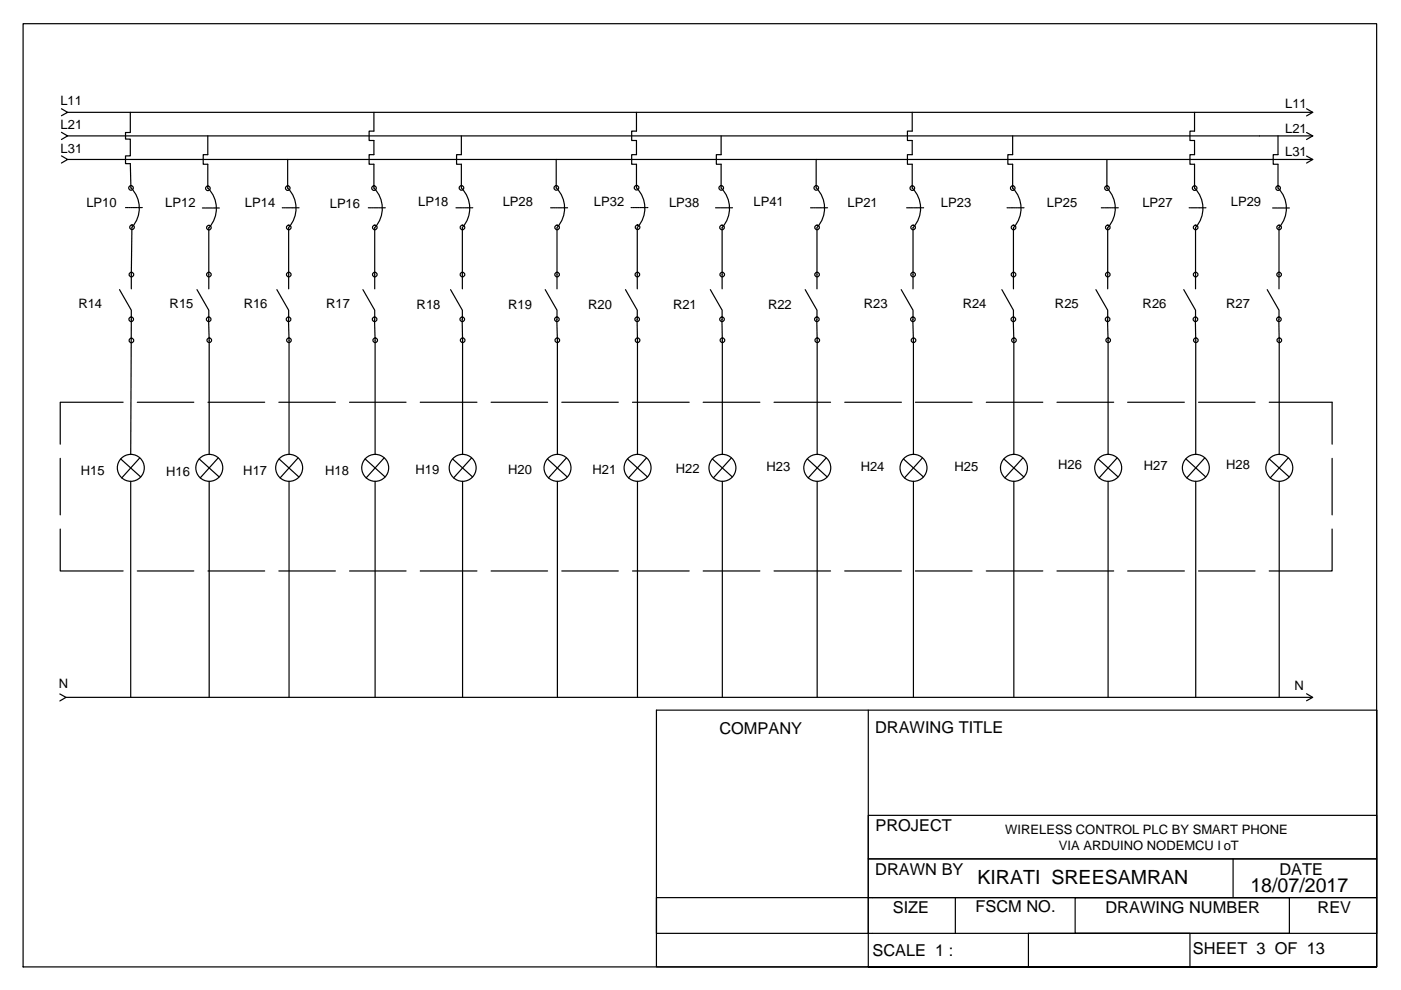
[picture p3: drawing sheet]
<svg xmlns="http://www.w3.org/2000/svg" width="297mm" height="210mm" viewBox="0 0 297 210" stroke-linecap="round" stroke-linejoin="round" font-family="sans-serif">
<!-- layer: Dash -->
<g fill="none" stroke="#000" stroke-width=".25">
<path d="M4.9 5h287v200h-287zM14.3 28.8h264M14.3 23.8h264M14.3 33.8h264M27.6 23.8v4.3h-1v1.4h1v3.5h-1v1.7h1l.2 5.2a6 6 0 0 1 .2 8.3l-.2 13M44.1 28.8v4h-1v2h1v5.1M44.1 39.9a6.1 6.1 0 0 1 .2 8.4M61 33.8v6.1M61 39.9a6.1 6.1 0 0 1 .2 8.3v13M79.3 23.8v4h-1v2h1v3h-1v2h1v5.1M79.3 39.9a6.1 6.1 0 0 1 .2 8.3M97.8 28.8v4h-1v2h1v5.1"/>
<path d="M97.8 39.9a6.1 6.1 0 0 1 .2 8.3v13M117.9 33.8v6a6.1 6.1 0 0 1 .2 8.4M134.9 23.8v4h-1v2h1v3h-1v2h1v5M135 39.8a6.1 6.1 0 0 1 .2 8.4M152.9 28.8v4h-1v2h1v5.1a6.1 6.1 0 0 1 .2 8.3v13M173 33.8l.1 6a6.1 6.1 0 0 1 .2 8.4M193.4 23.8v4h-1v2h1v3h-1v2h1v5.1M193.4 39.9a6.1 6.1 0 0 1 .2 8.3M214.7 28.8v4h-1v2h1v5.1M214.7 39.9a6.1 6.1 0 0 1 .2 8.3M234.7 33.8v6.1M234.7 39.9a6.1 6.1 0 0 1 .2 8.3"/>
<path d="M253.3 23.8v4h-1v2h1v3h-1v2h1v5.1M253.3 39.9a6.1 6.1 0 0 1 .2 8.3v13M271 28.8v4h-1.1v2h1.1v5.1M271 39.9a6.1 6.1 0 0 1 .2 8.3v13M26.6 44h.2M27 44h.2M27.3 44h.3M27.7 44h.3M28.1 44h.2M28.5 44h.2M28.8 44h.3M29.2 44h.2"/>
<path d="M29.6 44h.2M30 44h.2M42.9 44.1h.2M43.3 44.1h.2M43.6 44.1h.3M44 44.1h.3M44.3 48.2v13M44.4 44.1h.2M44.8 44.1h.2M45.2 44.1h.2M45.5 44.1h.2M45.9 44.1h.2"/>
<path d="M46.3 44.1h.2M59.8 44.1h.3M60.2 44.1h.2M60.6 44.1h.2M60.9 44.1h.3M61.3 44.1h.3M61.7 44.1h.3M62 44.1h.3M62.4 44.1h.3M62.8 44.1h.3M63.2 44.1h.2M78.1 44.1h.2"/>
<path d="M78.5 44.1h.2M78.9 44.1h.2M79.2 44.1h.2M79.4 48.2v13M79.6 44.1h.2M80 44.1h.2M80.3 44.1h.3M80.7 44.1h.3M81.1 44.1h.3M81.5 44.1h.2M96.7 44.1h.2M97 44.1h.3"/>
<path d="M97.4 44.1h.2M97.8 44.1h.2M98.2 44.1h.2M98.5 44.1h.2M98.9 44.1h.2M99.3 44.1h.2M99.6 44.1h.3M100 44.1h.2M116.7 44.1h.3M117.1 44.1h.2M117.5 44.1h.2M117.8 44.1h.3"/>
<path d="M118.1 48.2v13M118.2 44.1h.3M118.6 44.1h.3M119 44.1h.2M119.4 44.1h.2M119.7 44.1h.3M120.1 44.1h.2M133.8 44h.2M134.1 44h.3M134.5 44h.3M134.9 44h.3M135.1 48.2v13"/>
<path d="M135.3 44h.2M135.6 44h.3M136 44h.3M136.4 44h.2M136.8 44h.2M137.1 44h.3M151.7 44.1h.3M152.1 44.1h.2M152.5 44.1h.2M152.8 44.1h.3M153.2 44.1h.2M153.6 44.1h.2"/>
<path d="M154 44.1h.2M154.3 44.1h.3M154.7 44.1h.3M155.1 44.1h.2M171.9 44.1h.2M172.2 44.1h.3M172.6 44.1h.2M173 44.1h.2M173.2 48.2v13M173.3 44.1h.3M173.7 44.1h.3M174.1 44.1h.3"/>
<path d="M174.5 44.1h.2M174.9 44.1h.2M175.2 44.1h.3M192.2 44.1h.3M192.6 44.1h.3M193 44.1h.2M193.3 44.1h.3M193.6 48.2v13M193.7 44.1h.3M194.1 44.1h.2M194.5 44.1h.2M194.8 44.1h.3"/>
<path d="M195.2 44.1h.3M195.6 44.1h.2M213.5 44.1h.3M213.9 44.1h.3M214.3 44.1h.2M214.6 44.1h.3M214.9 48.2v13M215 44.1h.3M215.4 44.1h.2M215.8 44.1h.2M216.1 44.1h.3M216.5 44.1h.3"/>
<path d="M216.9 44.1h.2M233.5 44.1h.3M233.9 44.1h.2M234.3 44.1h.2M234.6 44.1h.3M234.9 48.2v13M235 44.1h.2M235.4 44.1h.2M235.7 44.1h.3M236.1 44.1h.3M236.5 44.1h.3M236.9 44.1h.2"/>
<path d="M252.1 44.1h.2M252.5 44.1h.2M252.8 44.1h.3M253.2 44.1h.3M253.6 44.1h.3M254 44.1h.2M254.3 44.1h.3M254.7 44.1h.3M255.1 44.1h.2M255.5 44.1h.2M269.8 44.1h.2M270.2 44.1h.2"/>
<path d="M270.5 44.1h.3M270.9 44.1h.2M271.3 44.1h.2M271.6 44.1h.3M272 44.1h.3M272.4 44.1h.3M272.8 44.1h.2M273.2 44.1h.2M25.3 61.4l2.5 4.4-.1 30.6M41.8 61.4l2.5 4.4v2M44.2 67.7l.2 4.5v24.2M58.7 61.4l2.5 4.4v2"/>
<path d="M61.2 67.7l.1 4.5v24.2M76.9 61.4l2.5 4.4v2M79.4 67.7l.1 4.5v24.2M95.5 61.4l2.5 4.4 .1 30.6M115.6 61.4l2.5 4.4v2M118.1 67.7l.1 4.5v24.2M132.6 61.4l2.5 4.4v2M135.1 67.7l.1 28.7M150.6 61.4l2.5 4.4v2M153.1 67.7v28.7M170.7 61.4l2.5 4.4v2M173.2 67.7l.1 28.7"/>
<path d="M191.1 61.4l2.5 4.4v2M193.5 67.7l.2 4.5v24.2M212.4 61.4l2.5 4.4v2M214.8 67.7l.2 4.5v24.2M232.4 61.4l2.5 4.4v2M234.8 67.7l.1 4.5v24.2M251 61.4l2.5 4.4v2M253.4 67.7l.1 28.7M268.7 61.4l2.5 4.4v2M271.1 67.7l.1 28.7M25.6 97.3l4.2 3.8M29.6 97.1l-3.8 4.2"/>
<path d="M42.2 97.3l4.3 3.8M46.3 97.1l-3.9 4.2M59.2 97.3l4.2 3.8M63.2 97.1l-3.8 4.2M77.4 97.3l4.2 3.8M81.4 97.1l-3.8 4.2M96 97.3l4.2 3.8M100 97.1l-3.8 4.2M116.1 97.3l4.2 3.8M120.1 97.1l-3.8 4.2M133 97.3l4.3 3.8M137.1 97.1l-3.8 4.2"/>
<path d="M151 97.3l4.3 3.8M155.1 97.1l-3.9 4.2M171.2 97.3l4.2 3.8M175.2 97.1l-3.8 4.2M191.5 97.3l4.3 3.8M195.6 97.1l-3.8 4.2M212.8 97.3l4.3 3.8M216.9 97.1l-3.9 4.2M232.8 97.3l4.3 3.8M236.8 97.1l-3.8 4.2M251.4 97.3l4.2 3.8M255.4 97.1l-3.8 4.2"/>
<path d="M269.1 97.3l4.2 3.8M273.1 97.1l-3.8 4.2M27.7 102.1v45.8M44.4 102.1v45.8M61.3 102.1v45.8M79.5 102.1v45.8M98.1 102.1v45.8M118.2 102.1v45.8M135.2 102.1v45.8M153.1 102.1v45.8M173.3 102.1v45.8M193.7 102.1v45.8"/>
<path d="M215 102.1v45.8M234.9 102.1v45.8M253.5 102.1v45.8M271.2 102.1v45.8M14 147.9h263.9"/>
<circle cx="27.8" cy="39.8" r=".49"/>
<circle cx="44.1" cy="39.9" r=".49"/>
<circle cx="61" cy="39.9" r=".49"/>
<circle cx="79.3" cy="39.9" r=".49"/>
<circle cx="97.8" cy="39.8" r=".49"/>
<circle cx="117.9" cy="39.8" r=".49"/>
<circle cx="135" cy="39.8" r=".49"/>
<circle cx="152.9" cy="39.8" r=".49"/>
<circle cx="173.1" cy="39.8" r=".49"/>
<circle cx="193.4" cy="39.9" r=".49"/>
<circle cx="214.7" cy="39.9" r=".49"/>
<circle cx="234.7" cy="39.9" r=".49"/>
<circle cx="253.3" cy="39.9" r=".49"/>
<circle cx="271" cy="39.9" r=".49"/>
<circle cx="27.9" cy="58.2" r=".49"/>
<circle cx="28" cy="48.2" r=".49"/>
<circle cx="44.3" cy="58.2" r=".49"/>
<circle cx="44.3" cy="48.3" r=".49"/>
<circle cx="61.2" cy="48.2" r=".49"/>
<circle cx="61.2" cy="58.2" r=".49"/>
<circle cx="79.5" cy="58.2" r=".49"/>
<circle cx="79.5" cy="48.2" r=".49"/>
<circle cx="98.1" cy="48.2" r=".49"/>
<circle cx="98.1" cy="58.2" r=".49"/>
<circle cx="118.1" cy="58.2" r=".49"/>
<circle cx="118.1" cy="48.2" r=".49"/>
<circle cx="135.1" cy="58.2" r=".49"/>
<circle cx="135.2" cy="48.2" r=".49"/>
<circle cx="153.1" cy="48.2" r=".49"/>
<circle cx="153.1" cy="58.2" r=".49"/>
<circle cx="173.2" cy="58.2" r=".49"/>
<circle cx="173.2" cy="48.2" r=".49"/>
<circle cx="193.6" cy="58.2" r=".49"/>
<circle cx="193.6" cy="48.2" r=".49"/>
<circle cx="214.9" cy="58.2" r=".49"/>
<circle cx="214.9" cy="48.2" r=".49"/>
<circle cx="234.9" cy="58.2" r=".49"/>
<circle cx="234.9" cy="48.2" r=".49"/>
<circle cx="253.5" cy="58.2" r=".49"/>
<circle cx="253.5" cy="48.2" r=".49"/>
<circle cx="271.2" cy="48.2" r=".49"/>
<circle cx="271.2" cy="58.2" r=".49"/>
<circle cx="27.8" cy="67.7" r=".49"/>
<circle cx="27.9" cy="72.2" r=".49"/>
<circle cx="44.2" cy="67.7" r=".49"/>
<circle cx="44.4" cy="72.1" r=".49"/>
<circle cx="61.2" cy="67.7" r=".49"/>
<circle cx="61.3" cy="72.1" r=".49"/>
<circle cx="79.4" cy="67.7" r=".49"/>
<circle cx="79.6" cy="72.1" r=".49"/>
<circle cx="98" cy="67.7" r=".49"/>
<circle cx="98.1" cy="72.1" r=".49"/>
<circle cx="118.1" cy="67.7" r=".49"/>
<circle cx="118.2" cy="72.1" r=".49"/>
<circle cx="135.1" cy="67.7" r=".49"/>
<circle cx="135.2" cy="72.1" r=".49"/>
<circle cx="153.1" cy="67.7" r=".49"/>
<circle cx="153.2" cy="72.1" r=".49"/>
<circle cx="173.2" cy="67.7" r=".49"/>
<circle cx="173.3" cy="72.1" r=".49"/>
<circle cx="193.6" cy="67.7" r=".49"/>
<circle cx="193.7" cy="72.1" r=".49"/>
<circle cx="214.8" cy="67.7" r=".49"/>
<circle cx="215" cy="72.1" r=".49"/>
<circle cx="234.8" cy="67.7" r=".49"/>
<circle cx="235" cy="72.1" r=".49"/>
<circle cx="253.5" cy="67.7" r=".49"/>
<circle cx="253.5" cy="72.1" r=".49"/>
<circle cx="271.2" cy="67.7" r=".49"/>
<circle cx="271.2" cy="72.1" r=".49"/>
<circle cx="27.7" cy="99.2" r="2.86"/>
<circle cx="44.4" cy="99.2" r="2.86"/>
<circle cx="61.3" cy="99.2" r="2.86"/>
<circle cx="79.6" cy="99.2" r="2.86"/>
<circle cx="98.1" cy="99.2" r="2.86"/>
<circle cx="118.2" cy="99.2" r="2.86"/>
<circle cx="135.2" cy="99.2" r="2.86"/>
<circle cx="153.2" cy="99.2" r="2.86"/>
<circle cx="173.3" cy="99.2" r="2.86"/>
<circle cx="193.7" cy="99.2" r="2.86"/>
<circle cx="215" cy="99.2" r="2.86"/>
<circle cx="235" cy="99.2" r="2.86"/>
<circle cx="253.5" cy="99.2" r="2.86"/>
<circle cx="271.2" cy="99.2" r="2.86"/>
</g>
<!-- layer: 0 -->
<g fill="none" stroke="#000" stroke-width=".25">
<path d="M13 23.1l1.3 .7-1.3 .7M13 28.1l1.3 .7-1.3 .8M13 33l1.3 .8-1.3 .8M277 23.1l1.3 .7-1.3 .8M277 28.1l1.3 .7-1.3 .8M277 33.1l1.3 .7-1.3 .8M12.7 147.1l1.3 .8-1.3 .7M184.1 150.6v54.4h107.8v-54.4v54.4h-152.7v-54.4h152.7M277 147.1l1.3 .8-1.3 .7M184.1 172.9h107.8v9.2h-107.8zM139.2 190.3h44.9v7.6h-44.9zM184.1 190.3h107.8v7.6h-107.8"/>
<path d="M184.1 182.1h107.8v8.2h-107.8zM202.6 190.3v7.6M218 197.9h34.3v7.1h-34.3zM228 190.3h45.4v7.6h-45.4zM261.4 182.1v8.2"/>
</g>
<!-- layer: LINES -->
<g fill="none" stroke="#000" stroke-width=".25">
<path d="M12.8 97.2v12M26.1 85.3h-13.3v8.9M29.1 85.3h12M44.1 85.3h12M59.1 85.3h12M74.1 85.3h12M89.1 85.3h12M104.1 85.3h12M119.1 85.3h12M134.1 85.3h12M149.1 85.3h12M164.1 85.3h12"/>
<path d="M179.1 85.3h12M194.1 85.3h12M209.1 85.3h12M224.1 85.3h12M239.1 85.3h12M254.1 85.3h12M269.1 85.3h13.3v8.9M282.4 97.2v12M12.8 112.2v8.9h13.3M282.4 112.2v8.9h-13.3M29.1 121.1h12M44.1 121.1h12"/>
<path d="M59.1 121.1h12M74.1 121.1h12M89.1 121.1h12M104.1 121.1h12M119.1 121.1h12M134.1 121.1h12M149.1 121.1h12M164.1 121.1h12M179.1 121.1h12M194.1 121.1h12M209.1 121.1h12M224.1 121.1h12"/>
<path d="M239.1 121.1h12M254.1 121.1h12"/>
</g>
<g font-size="4.1">
<text x="207.2" y="187.5">KIRATI SREESAMRAN</text>
<text x="265.1" y="189.1">18/07/2017</text>
</g>
<g font-size="3.5">
<text x="152.5" y="155.7">COMPANY</text>
<text x="185.5" y="155.5">DRAWING TITLE</text>
<text x="185.6" y="176.3">PROJECT</text>
<text x="185.6" y="185.5">DRAWN BY</text>
<text x="271.3" y="185.6">DATE</text>
<text x="189.3" y="193.5">SIZE</text>
<text x="206.8" y="193.4">FSCM NO.</text>
<text x="234.4" y="193.6">DRAWING NUMBER</text>
<text x="279.3" y="193.6">REV</text>
<text x="185" y="202.6">SCALE 1 :</text>
<text x="252.9" y="202.2">SHEET 3 OF 13</text>
</g>
<g font-size="2.8">
<text x="12.8" y="22.2">L11</text>
<text x="272.5" y="22.9">L11</text>
<text x="12.9" y="27.3">L21</text>
<text x="272.5" y="28.1">L21</text>
<text x="12.9" y="32.4">L31</text>
<text x="272.5" y="33.1">L31</text>
<text x="18.3" y="43.8">LP10</text>
<text x="35" y="43.9">LP12</text>
<text x="51.9" y="43.9">LP14</text>
<text x="69.9" y="44">LP16</text>
<text x="88.7" y="43.8">LP18</text>
<text x="106.6" y="43.6">LP28</text>
<text x="125.9" y="43.8">LP32</text>
<text x="141.8" y="43.9">LP38</text>
<text x="159.8" y="43.7">LP41</text>
<text x="179.7" y="43.9">LP21</text>
<text x="199.5" y="43.8">LP23</text>
<text x="222" y="43.9">LP25</text>
<text x="242.2" y="44">LP27</text>
<text x="261" y="43.6">LP29</text>
<text x="16.6" y="65.4">R14</text>
<text x="36" y="65.4">R15</text>
<text x="51.7" y="65.4">R16</text>
<text x="69.2" y="65.4">R17</text>
<text x="88.3" y="65.5">R18</text>
<text x="107.8" y="65.6">R19</text>
<text x="124.7" y="65.5">R20</text>
<text x="142.7" y="65.5">R21</text>
<text x="162.8" y="65.4">R22</text>
<text x="183.2" y="65.4">R23</text>
<text x="204.1" y="65.4">R24</text>
<text x="223.7" y="65.3">R25</text>
<text x="242.3" y="65.3">R26</text>
<text x="260" y="65.3">R27</text>
<text x="17.1" y="100.8">H15</text>
<text x="35.2" y="100.9">H16</text>
<text x="51.6" y="100.7">H17</text>
<text x="68.9" y="100.7">H18</text>
<text x="88.1" y="100.4">H19</text>
<text x="107.7" y="100.5">H20</text>
<text x="125.6" y="100.5">H21</text>
<text x="143.3" y="100.4">H22</text>
<text x="162.5" y="99.8">H23</text>
<text x="182.5" y="99.9">H24</text>
<text x="202.4" y="99.9">H25</text>
<text x="224.4" y="99.4">H26</text>
<text x="242.5" y="99.6">H27</text>
<text x="260" y="99.5">H28</text>
<text x="12.5" y="145.9">N</text>
<text x="274.5" y="146.3">N</text>
<text x="213.1" y="176.9">WIRELESS CONTROL PLC BY SMART PHONE</text>
<text x="224.5" y="180.2">VIA ARDUINO NODEMCU I oT</text>
</g>
</svg>
